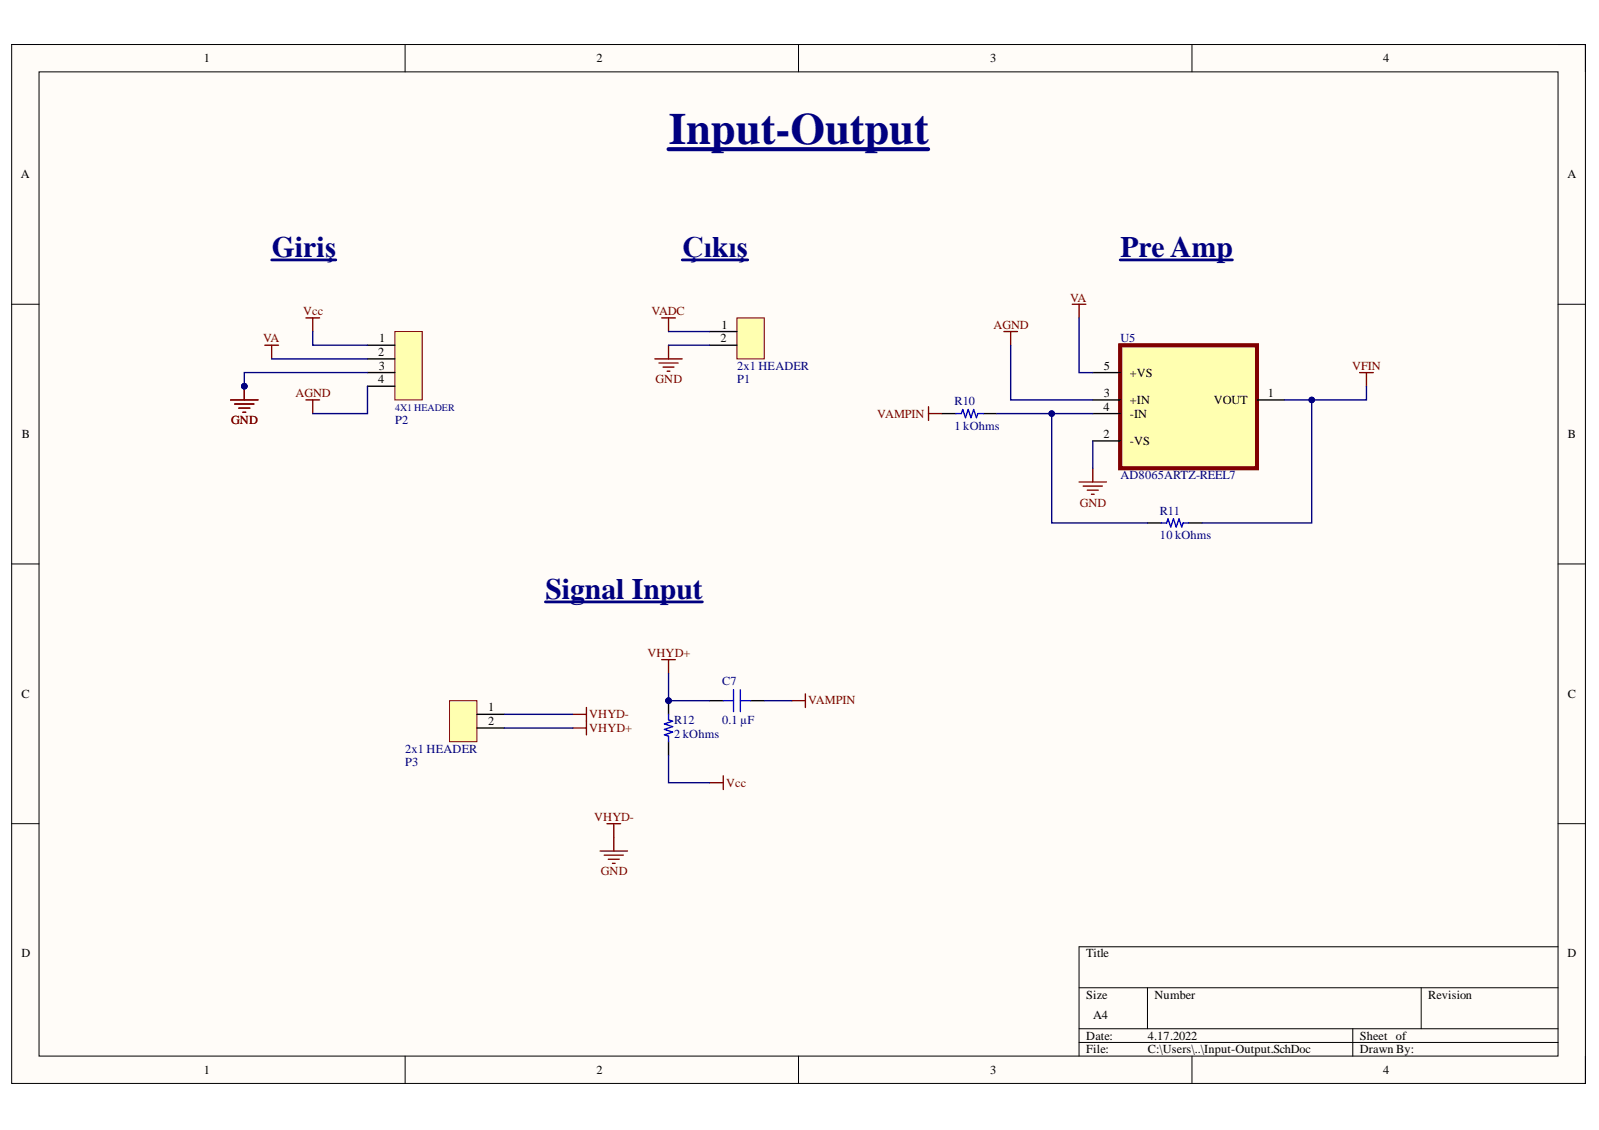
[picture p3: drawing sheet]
<svg xmlns="http://www.w3.org/2000/svg" width="297mm" height="210mm" viewBox="0 0 297 210" stroke-linecap="round" stroke-linejoin="round" font-family="sans-serif">
<path d="M2.2 8.3h292.3v193h-292.3z" fill-rule="evenodd" fill="#fffcf8"/>
<path d="M2.2 8.3h292.3v193h-292.3z" fill="none" stroke="#000" stroke-width=".19"/>
<path d="M7.3 13.3h282.1v182.9h-282.1z" fill-rule="evenodd" fill="#fffcf8"/>
<g fill="none" stroke="#000" stroke-width=".19">
<path d="M2.2 8.3h5.1M7.3 13.3h282.1v182.9h-282.1zM75.3 8.3v5M148.3 8.3v5M221.4 8.3v5M289.4 8.3h5.1v5M2.2 56.5h5.1M289.4 56.5h5.1M2.2 104.8h5.1M289.4 104.8h5.1M2.2 153h5.1M289.4 153h5.1"/>
<path d="M289.4 175.9h-88.9v20.3M75.3 196.2v5.1M148.3 196.2v5.1M200.5 183.5h88.9M200.5 191.1h88.9M200.5 193.6h88.9M213.2 183.5v7.6M221.4 196.2v5.1M251.3 191.1v5.1M264 183.5v7.6M294.5 196.2v5.1"/>
</g>
<path d="M124.2 27.7h48.2" fill="none" stroke="#000080" stroke-width=".76"/>
<path d="M73.3 61.6h5.1v12.7h-5.1z" fill-rule="evenodd" fill="#ffffb0"/>
<path d="M73.3 61.6h5.1v12.7h-5.1z" fill="none" stroke="#800000" stroke-width=".19"/>
<path d="M68.3 71.7h5M68.3 69.2h5M68.3 66.7h5M68.3 64.1h5" fill="none" stroke="#000" stroke-width=".25"/>
<path d="M42.8 74.3h5.1M43.6 75h3.6M44.4 75.8h2M45.1 76.6h.5M45.4 71.7v2.6M56.8 74.3h2.6M58.1 74.3v2.5" fill="none" stroke="#800000" stroke-width=".25"/>
<circle cx="45.4" cy="71.7" r=".51" fill="#000080"/>
<circle cx="45.4" cy="71.7" r=".51" fill="none" stroke="#000080" stroke-width=".19"/>
<path d="M42.8 74.3h5.1M43.6 75h3.6M44.4 75.8h2M45.1 76.6h.5M45.4 71.7v2.6" fill="none" stroke="#800000" stroke-width=".25"/>
<circle cx="45.4" cy="71.7" r=".51" fill="#000080"/>
<circle cx="45.4" cy="71.7" r=".51" fill="none" stroke="#000080" stroke-width=".19"/>
<path d="M56.8 59.1h2.6M58.1 59.1v2.5M49.2 64.1h2.5M50.5 64.1v2.6" fill="none" stroke="#800000" stroke-width=".25"/>
<path d="M101.3 111.8h29.2" fill="none" stroke="#000080" stroke-width=".51"/>
<path d="M83.5 130.2h5.1v7.6h-5.1z" fill-rule="evenodd" fill="#ffffb0"/>
<path d="M83.5 130.2h5.1v7.6h-5.1z" fill="none" stroke="#800000" stroke-width=".19"/>
<path d="M88.6 132.7h5.1M88.6 135.2h5.1" fill="none" stroke="#000" stroke-width=".25"/>
<path d="M122.9 122.5h2.6M124.2 122.5v2.6M147.1 130.2h2.5M149.6 128.9v2.5M111.5 158.1h5.1M112.2 158.9h3.6M112.7 153h2.6M113 159.6h2M114 153v5.1M131.8 145.4h2.6M134.4 144.1v2.6M113.8 160.4h.5" fill="none" stroke="#800000" stroke-width=".25"/>
<path d="M208.1 48.3h20.8" fill="none" stroke="#000080" stroke-width=".51"/>
<path d="M208.1 64.1h25.4v22.9h-25.4z" fill-rule="evenodd" fill="#ffffb0"/>
<path d="M208.1 64.1h25.4v22.9h-25.4z" fill="none" stroke="#800000" stroke-width=".76"/>
<path d="M203 69.2h5.1M203 74.3h5.1M203 76.8h5.1M233.5 74.3h5.1M203 81.9h5.1" fill="none" stroke="#000" stroke-width=".25"/>
<g fill="none" stroke="#800000" stroke-width=".25">
<path d="M199.2 56.5h2.5M200.5 56.5v2.6M172.5 75.6v2.5M172.5 76.8h2.5M186.5 61.6h2.5M187.7 61.6v2.5M252.6 69.2h2.5M253.8 69.2v2.5M200.5 89.5h5M201.2 90.3h3.6M202 91.1h2M202.7 91.8h.6"/>
<path d="M203 87v2.5"/>
</g>
<path d="M136.9 59.1h5.1v7.6h-5.1z" fill-rule="evenodd" fill="#ffffb0"/>
<path d="M136.9 59.1h5.1v7.6h-5.1z" fill="none" stroke="#800000" stroke-width=".19"/>
<path d="M131.8 61.6h5.1M131.8 64.1h5.1M175 76.8h2.6M182.7 76.8h2.5M213.2 97.1h2.5M220.8 97.1h2.5M124.2 137.8v2.5M131.8 130.2h2.6M139.4 130.2h2.6" fill="none" stroke="#000" stroke-width=".25"/>
<path d="M122.9 59.1h2.6M124.2 59.1v2.5M121.6 66.7h5.1M122.4 67.4h3.6M123.2 68.2h2M123.9 69h.5M124.2 64.1v2.6M106.4 135.2h2.5M106.4 132.7h2.5M108.9 131.4v5.1" fill="none" stroke="#800000" stroke-width=".25"/>
<path d="M50.5 48.3h11.9M126.7 48.3h12.2" fill="none" stroke="#000080" stroke-width=".51"/>
<path d="M177.6 76.8h1l.2-.7 .6 1.5 .5-1.5 .5 1.5 .5-1.5 .5 1.5 .2-.8h1.1M215.7 97.1h1l.3-.7 .5 1.5 .5-1.5 .5 1.5 .5-1.5 .5 1.5 .3-.8h1M124.2 132.7v1l.8 .3-1.6 .5 1.6 .5-1.6 .5 1.6 .5-1.6 .5 .8 .3v1M134.4 130.2h1.9M136.3 128.1v4.1M137.5 130.2h1.9M137.5 128.1v4.1" fill="none" stroke="#00f" stroke-width=".25"/>
<path d="M50.5 66.7h17.8M58.1 61.6v2.5h10.2M185.2 76.8h17.8M187.7 64.1v10.2h15.3M124.2 125.1v5.1h7.6M142 130.2h5.1M124.2 140.3v5.1h7.6" fill="none" stroke="#000080" stroke-width=".25"/>
<circle cx="195.4" cy="76.8" r=".51" fill="#000080"/>
<circle cx="195.4" cy="76.8" r=".51" fill="none" stroke="#000080" stroke-width=".19"/>
<path d="M195.4 76.8v20.3h17.8" fill="none" stroke="#000080" stroke-width=".25"/>
<circle cx="195.4" cy="76.8" r=".51" fill="#000080"/>
<circle cx="195.4" cy="76.8" r=".51" fill="none" stroke="#000080" stroke-width=".19"/>
<path d="M200.5 59.1v10.1h2.5M238.6 74.3h5.1v22.8h-20.4M203 81.9v5.1" fill="none" stroke="#000080" stroke-width=".25"/>
<circle cx="243.7" cy="74.3" r=".51" fill="#000080"/>
<circle cx="243.7" cy="74.3" r=".51" fill="none" stroke="#000080" stroke-width=".19"/>
<path d="M253.8 71.7v2.6h-10.1" fill="none" stroke="#000080" stroke-width=".25"/>
<circle cx="243.7" cy="74.3" r=".51" fill="#000080"/>
<circle cx="243.7" cy="74.3" r=".51" fill="none" stroke="#000080" stroke-width=".19"/>
<path d="M68.3 69.2h-22.9v2.5M124.2 61.6h7.6M124.2 64.1h7.6" fill="none" stroke="#000080" stroke-width=".25"/>
<circle cx="45.4" cy="71.7" r=".51" fill="#000080"/>
<circle cx="45.4" cy="71.7" r=".51" fill="none" stroke="#000080" stroke-width=".19"/>
<path d="M68.3 71.7v5.1h-10.2M93.7 132.7h12.7M93.7 135.2h12.7" fill="none" stroke="#000080" stroke-width=".25"/>
<text font-size="8.3" fill="#000080" x="124.2" y="26.8">Input-Output</text>
<g font-size="5.5" fill="#000080">
<text x="50.5" y="47.6">Giriş</text>
<text x="126.8" y="47.6">Çıkış</text>
<text x="208.1" y="47.6">Pre Amp</text>
<text x="101.3" y="111.2">Signal Input</text>
</g>
<text font-size="3.5" fill="#000080" x="123.5" y="132.3">PIR1202</text>
<g font-size="2.3">
<text x="37.9" y="11.6">1</text>
<text x="110.8" y="11.6">2</text>
<text x="183.9" y="11.6">3</text>
<text x="256.9" y="11.6">4</text>
<text x="3.9" y="33.1">A</text>
<text x="291.2" y="33.1">A</text>
<text x="70.4" y="63.6">1</text>
<text x="133.9" y="63.6">2</text>
<text x="134" y="61.1">1</text>
<text x="70.3" y="71.2">4</text>
<text x="70.3" y="66.1">2</text>
<text x="70.4" y="68.7">3</text>
<text x="205.1" y="68.7">5</text>
<text x="209.9" y="70">+VS</text>
<text x="205" y="76.3">4</text>
<text x="205.1" y="73.8">3</text>
<text x="209.9" y="75">+IN</text>
<text x="209.9" y="77.6">-IN</text>
<text x="225.5" y="75">VOUT</text>
<text x="235.5" y="73.8">1</text>
<text x="4.1" y="81.4">B</text>
<text x="205" y="81.4">2</text>
<text x="209.9" y="82.6">-VS</text>
<text x="291.3" y="81.4">B</text>
<text x="4" y="129.6">C</text>
<text x="291.3" y="129.6">C</text>
<text x="90.7" y="132.1">1</text>
<text x="90.7" y="134.7">2</text>
<text x="4" y="177.8">D</text>
<text x="201.8" y="177.8">Title</text>
<text x="291.2" y="177.8">D</text>
<text x="201.8" y="185.5">Size</text>
<text x="214.5" y="185.5">Number</text>
<text x="265.3" y="185.5">Revision</text>
<text x="203.1" y="189.3">A4</text>
<text x="201.8" y="193.1">Date:</text>
<text x="201.8" y="195.7">File:</text>
<text x="213.2" y="193.1">4.17.2022</text>
<text x="213.2" y="195.7">C:\Users\..\Input-Output.SchDoc</text>
<text x="252.6" y="193.1">Sheet of</text>
<text x="252.6" y="195.7">Drawn By:</text>
<text x="37.9" y="199.5">1</text>
<text x="110.8" y="199.5">2</text>
<text x="183.9" y="199.5">3</text>
<text x="256.9" y="199.5">4</text>
</g>
<g font-size="2.3" fill="#800000">
<text x="56.3" y="58.5">Vcc</text>
<text x="121" y="58.5">VADC</text>
<text x="198.8" y="56">VA</text>
<text x="48.9" y="63.6">VA</text>
<text x="184.5" y="61.1">AGND</text>
<text x="121.8" y="71.2">GND</text>
<text x="251.2" y="68.7">VFIN</text>
<text x="54.9" y="73.8">AGND</text>
<text x="163" y="77.6">VAMPIN</text>
<text x="43" y="78.8">GND</text>
<text x="200.6" y="94.1">GND</text>
<text x="120.3" y="122">VHYD+</text>
<text x="150.1" y="130.9">VAMPIN</text>
<text x="109.4" y="136">VHYD+</text>
<text x="109.4" y="133.4">VHYD-</text>
<text x="134.9" y="146.2">Vcc</text>
<text x="110.4" y="152.5">VHYD-</text>
<text x="111.6" y="162.6">GND</text>
</g>
<g font-size="2.3" fill="#000080">
<text x="208.1" y="63.6">U5</text>
<text x="136.9" y="68.7">2x1 HEADER</text>
<text x="136.9" y="71.2">P1</text>
<text x="177.3" y="75.3">R10</text>
<text x="73.4" y="78.8">P2</text>
<text x="177.3" y="79.8">1 kOhms</text>
<text x="208.1" y="89">AD8065ARTZ-REEL7</text>
<text x="215.5" y="95.6">R11</text>
<text x="215.5" y="100.2">10 kOhms</text>
<text x="134.1" y="127.3">C7</text>
<text x="125.2" y="137">2 kOhms</text>
<text x="125.2" y="134.4">R12</text>
<text x="134.1" y="134.4">0.1 µF</text>
<text x="75.3" y="139.8">2x1 HEADER</text>
<text x="75.3" y="142.4">P3</text>
</g>
<text font-size="1.9" fill="#000080" x="73.4" y="76.4">4X1 HEADER</text>
</svg>
